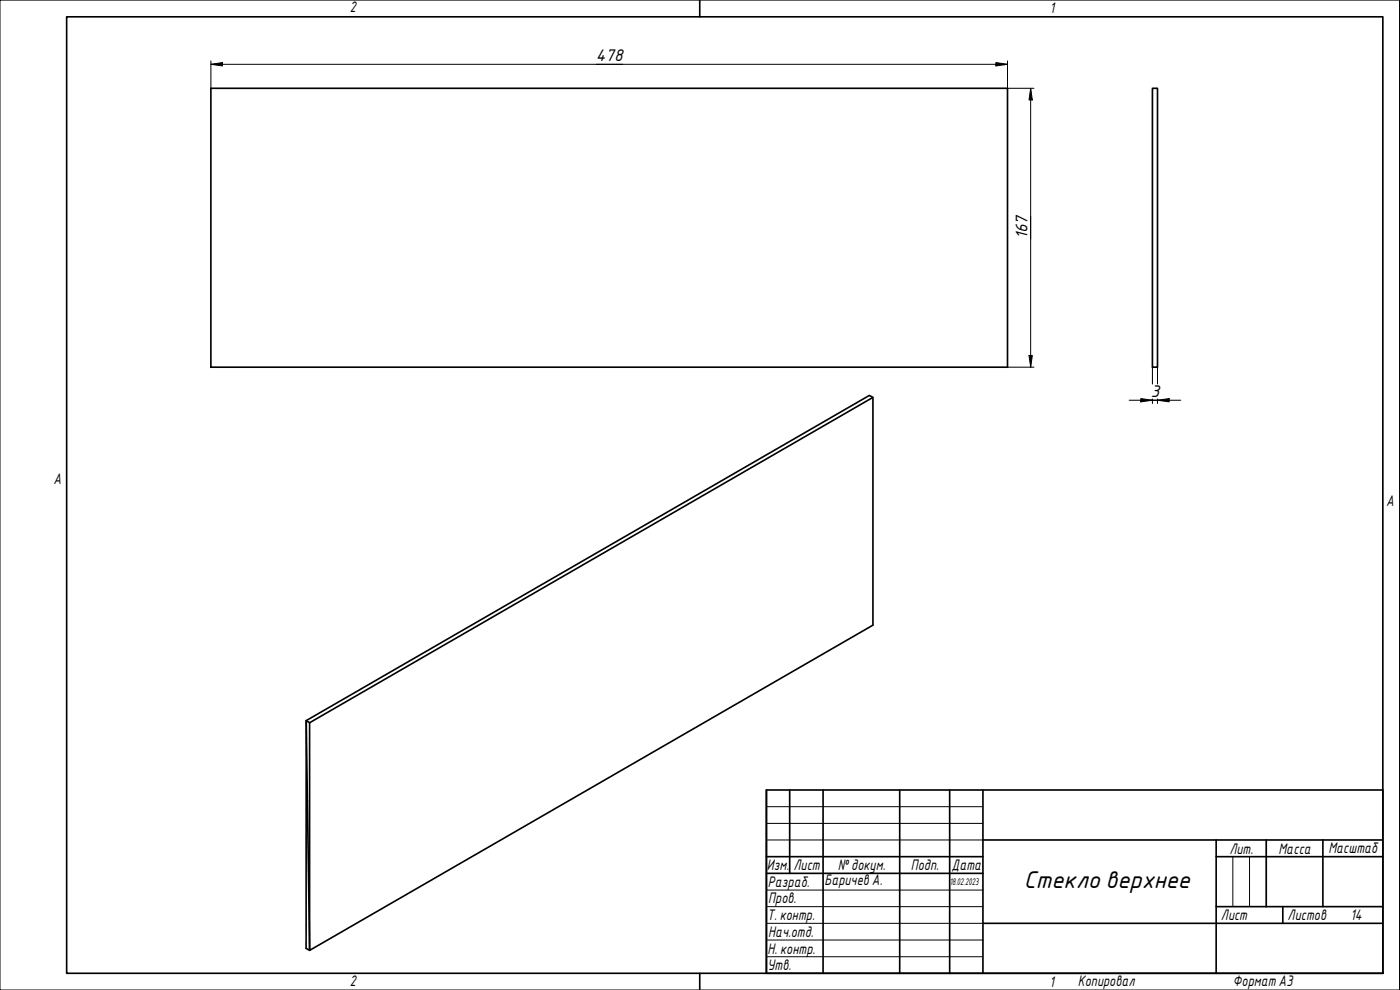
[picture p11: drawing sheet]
<svg xmlns="http://www.w3.org/2000/svg" width="420mm" height="297mm" viewBox="0 0 420 297" stroke-linecap="round" stroke-linejoin="round" font-family="sans-serif">
<path d="M63.3 26.5h239.1v83.7h-239.1zM345.9 26.5h1.5v83.7h-1.5zM63.3 110.1v.1M262 119.2l-169.1 97.7-1-.7 1 69-1-.6v-68.4l169-97.6 1.1 .6v68.4l-169.1 97.6v-68.3" fill="none" stroke="#000" stroke-width=".49"/>
<circle cx="63.3" cy="110.2" r=".25" fill="#000"/>
<path d="M20 5h395v287h-395zM210 0v5M210 292v5" fill="none" stroke="#000" stroke-width=".49"/>
<path d="M0 0h420v297h-420z" fill="none" stroke="#000" stroke-width=".3"/>
<g fill="none" stroke="#000" stroke-width=".49">
<path d="M230 237h185v55h-185zM237 237v25M247 237v55M270 237v55M285 237v55M295 237v55M230 257h65M295 252h120M365 257h50M365 252v40M380 252v20M397 252v20"/>
<path d="M230 262h65M295 277h120M365 272h50M385 272v5"/>
</g>
<path d="M230 242h65M230 247.1h65M230 252h65M370 257v15M375 257v15M230 267.1h65M230 272h65M230 277h65M230 282h65M230 287.1h65" fill="none" stroke="#000" stroke-width=".3"/>
<g fill="none" stroke="#000" stroke-width=".3">
<path d="M63.3 19.3l3.5-.5v1zM63.3 19.3h239.1M63.3 18.3v8.2M298.9 18.8l3.5 .5-3.5 .5zM302.4 18.3v8.2h7.9M309.3 26.5l.5 3.5h-1zM309.3 26.5v83.7M302.4 110.2h7.9M308.8 106.7h1l-.5 3.5zM342.4 119.6l3.5 .5-3.5 .5zM345.9 110.2v5M345.9 119.7v1.4"/>
<path d="M347.4 110.2v5M347.4 119.7v1.4M338.9 120.1h15.5M347.4 120.1l3.5-.5v1z"/>
</g>
<g fill="#000">
<path d="M63.3 19.3l3.5-.5v1z" fill-rule="evenodd"/>
<path d="M298.9 18.8l3.5 .5-3.5 .5z" fill-rule="evenodd"/>
<path d="M309.3 26.5l.5 3.5h-1z" fill-rule="evenodd"/>
<path d="M308.8 106.7h1l-.5 3.5z" fill-rule="evenodd"/>
<path d="M347.4 120.1l3.5-.5v1z" fill-rule="evenodd"/>
<path d="M342.4 119.6l3.5 .5-3.5 .5z" fill-rule="evenodd"/>
</g>
<text font-size="7" x="307.3" y="266.5">Стекло верхнее</text>
<g font-size="4.9">
<text x="178.9" y="18.3">478</text>
<text x="308.4" y="71.8" transform="rotate(-90 308.4 71.8)">167</text>
<text x="345.4" y="119.2">3</text>
</g>
<g font-size="4.4">
<text x="105" y="3.7">2</text>
<text x="315" y="3.8">1</text>
<text x="16" y="145.2">A</text>
<text x="416" y="151.7">A</text>
<text x="369" y="256.2">Лит.</text>
<text x="383.7" y="256.1">Масса</text>
<text x="398.7" y="256.1">Масштаб</text>
<text x="230.2" y="261.1">Изм.</text>
<text x="238.2" y="261.1">Лист</text>
<text x="251.5" y="261">№докум.</text>
<text x="273.4" y="261.2">Подп.</text>
<text x="285.6" y="261.2">Дата</text>
<text x="230.5" y="266.1">Разраб.</text>
<text x="247.4" y="265.7">Баричев А.</text>
<text x="230.6" y="271.1">Пров.</text>
<text x="230.2" y="276.2">Т. контр.</text>
<text x="230.5" y="281.1">Нач.отд.</text>
<text x="366.4" y="276.1">Лист</text>
<text x="386.4" y="276.1">Листов</text>
<text x="405.3" y="276">14</text>
<text x="230.4" y="286.1">Н. контр.</text>
<text x="230.3" y="291.1">Утв.</text>
<text x="105" y="295.9">2</text>
<text x="315" y="296.1">1</text>
<text x="323.5" y="295.8">Копировал</text>
<text x="370" y="295.8">Формат А3</text>
</g>
<text font-size="2.8" x="285" y="265.5">18.02.2023</text>
</svg>
